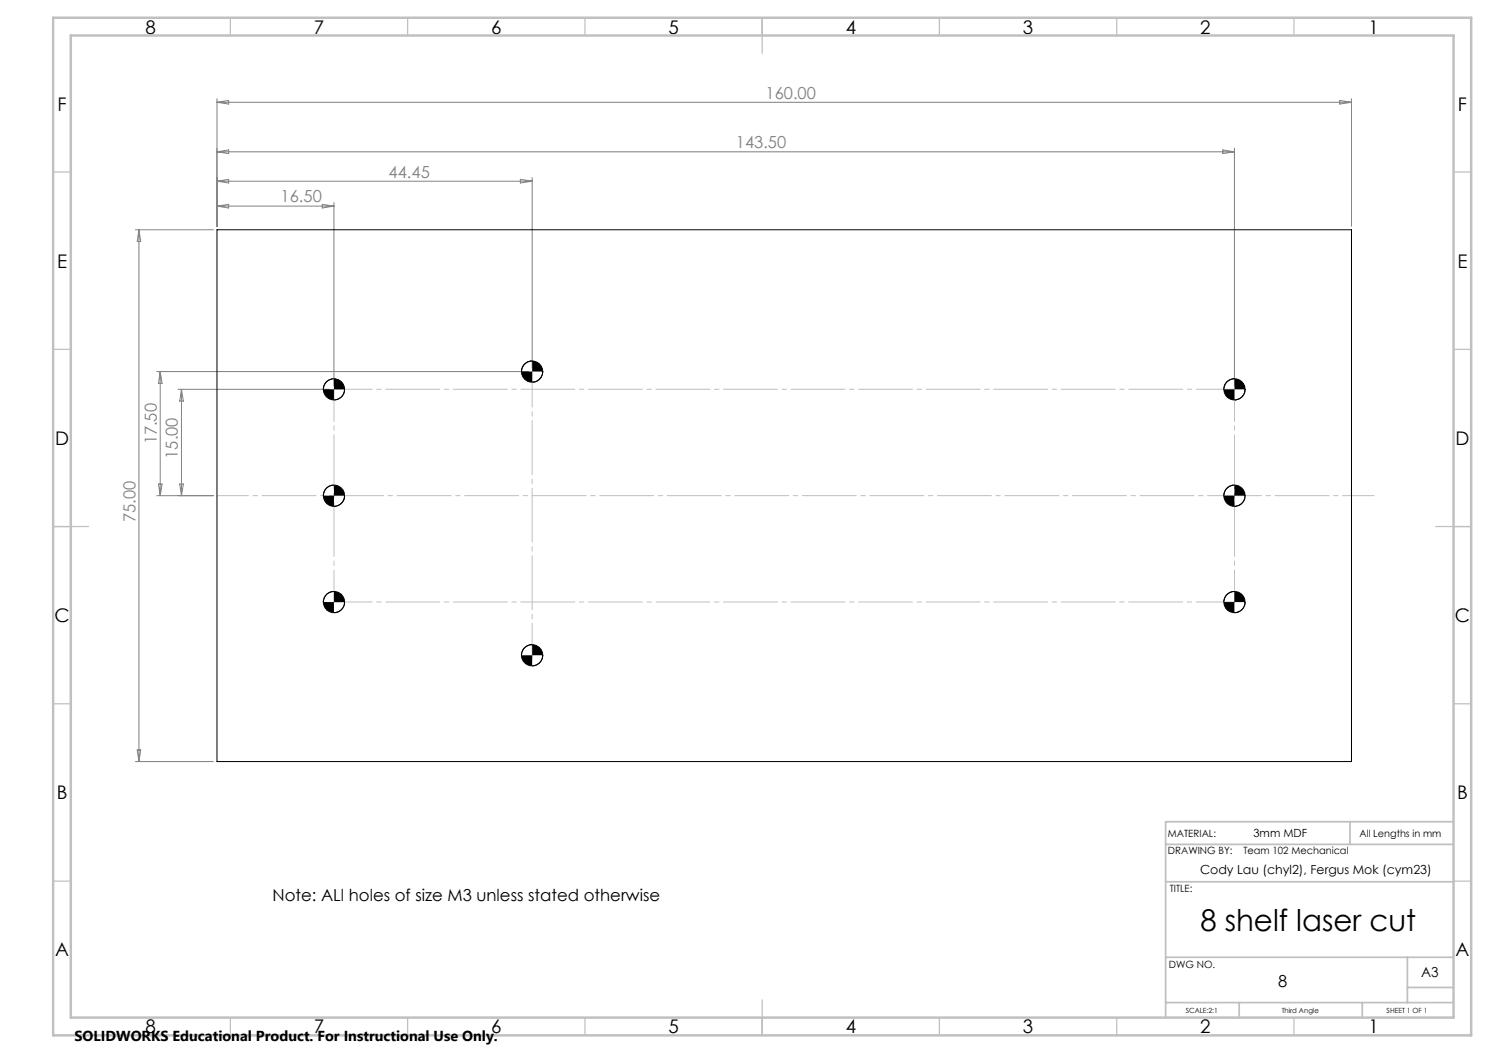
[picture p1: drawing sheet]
<svg xmlns="http://www.w3.org/2000/svg" width="420mm" height="297mm" viewBox="0 0 420 297" stroke-linecap="round" stroke-linejoin="round" font-family="sans-serif">
<g fill="none" stroke="#000" stroke-width=".28">
<path d="M61.2 64.8h320v150h-320zM94.2 106.8a3 3 0 0 0-3 3M97.2 109.8a2.95 2.95 0 0 1-3 3M150.1 101.8a3.1 3.1 0 0 0-3 3M153.1 104.8a3 3 0 0 1-3 3M348.2 106.8a3 3 0 0 0-3 3M351.2 109.8a2.95 2.95 0 0 1-3 3M94.2 136.8a3.1 3.1 0 0 0-3 3M97.2 139.8a2.95 2.95 0 0 1-3 3M348.2 136.8a3.1 3.1 0 0 0-3 3M351.2 139.8a2.95 2.95 0 0 1-3 3M94.2 166.8a3 3 0 0 0-3 3"/>
<path d="M97.2 169.8a3 3 0 0 1-3 3M348.2 166.8a3 3 0 0 0-3 3M351.2 169.8a3 3 0 0 1-3 3M150.1 181.8a3 3 0 0 0-3 3M153.1 184.8a3 3 0 0 1-3 3"/>
<circle cx="94.2" cy="109.8" r="2.99"/>
<circle cx="150.1" cy="104.8" r="3"/>
<circle cx="348.2" cy="109.8" r="2.99"/>
<circle cx="94.2" cy="139.8" r="3"/>
<circle cx="348.2" cy="139.8" r="3"/>
<circle cx="94.2" cy="169.8" r="3"/>
<circle cx="348.2" cy="169.8" r="3"/>
<circle cx="150.1" cy="184.8" r="3"/>
</g>
<g fill="none" stroke="#808080" stroke-width=".28">
<path d="M61.2 27.8v36M61.2 28.9l3.3-.6v1zM61.2 28.9h320M377.9 28.3l3.3 .6-3.3 .4zM381.2 27.8v36M61.2 58.1h33M61.2 58.1l3.3-.5v1.1zM61.2 42.8l3.3-.5v1zM61.2 51.1l3.3-.5v1zM61.2 51.1h88.9M61.2 42.8h287M90.9 57.6l3.3 .5-3.3 .6z"/>
<path d="M94.2 57.1v51.7M146.8 50.6l3.3 .5-3.3 .5zM150.1 50.1v53.7M344.9 42.3l3.3 .5-3.3 .5zM348.2 41.8v67M38.2 64.8h22M39.2 64.8v150M39.2 64.8l.5 3.3h-1zM44.2 104.8h104.9M45.2 104.8v35M45.2 104.8l.5 3.3h-1zM50.2 109.8h43"/>
<path d="M51.2 109.8v30M51.2 109.8l.5 3.3h-1zM44.2 139.8h16M44.7 136.5h1l-.5 3.3zM50.7 136.5h1l-.5 3.3zM38.2 214.8h22M38.7 211.5h1l-.5 3.3z"/>
</g>
<path d="M61.2 139.8h326.4" fill="none" stroke="#c0c0c0" stroke-width=".28" stroke-dasharray="15.2 1.3 1.3 1.3" stroke-dashoffset="6.4"/>
<path d="M94.2 109.8v60M348.2 109.8v60" fill="none" stroke="#c0c0c0" stroke-width=".28" stroke-dasharray="15.2 1.3 1.3 1.3" stroke-dashoffset="6.2"/>
<path d="M150.1 104.8v81" fill="none" stroke="#c0c0c0" stroke-width=".28" stroke-dasharray="15.2 1.3 1.3 1.3" stroke-dashoffset="5.2"/>
<path d="M94.2 109.8h254M94.2 169.8h254" fill="none" stroke="#c0c0c0" stroke-width=".28" stroke-dasharray="15.2 1.3 1.3 1.3" stroke-dashoffset="4.4"/>
<g fill="none" stroke="#c0c0c0" stroke-width=".35">
<path d="M65 5v5M115 5v5M165 5v5M215 5v10M265 5v5M315 5v5M365 5v5M15 48.5h5M410 48.5h5M15 98.5h5M410 98.5h5M15 148.5h10"/>
<path d="M405 148.5h10M15 198.5h5M410 198.5h5M15 248.5h5M410 248.5h5M65 287v5M115 287v5M165 287v5M215 282v10M265 287v5M315 287v5M365 287v5"/>
</g>
<path d="M328.8 238.2h81.2M380.8 231.8v6.4M410 231.8h-81.2v55.2M328.8 248.7h81.2M328.8 270h81.2M397 270v12.8M397 278.5h13M328.8 282.8h81.2M349.5 282.8v4.2M384.2 282.8v4.2" fill="none" stroke="#c0c0c0" stroke-width=".5"/>
<path d="M15 5h400v287h-400zM20 10h390v277h-390z" fill="none" stroke="#c0c0c0" stroke-width=".7"/>
<path d="M345.2 169.8a3.1 3.1 0 0 0 3 3v-3zM348.2 166.8v3h3a2.95 2.95 0 0 0-3-3zM345.2 109.8a3 3 0 0 0 3 3v-3zM348.2 106.8v3h3a2.95 2.95 0 0 0-3-3zM91.2 169.8a3.1 3.1 0 0 0 3 3v-3zM94.2 166.8v3h3a2.95 2.95 0 0 0-3-3zM91.2 109.8a3 3 0 0 0 3 3v-3zM94.2 106.8v3h3a2.95 2.95 0 0 0-3-3zM345.2 139.8a3 3 0 0 0 3 3v-3zM348.2 136.8v3h3a3 3 0 0 0-3-3zM91.2 139.8a3 3 0 0 0 3 3v-3zM94.2 136.8v3h3a3 3 0 0 0-3-3zM147.1 104.8a3 3 0 0 0 3 3v-3zM150.1 101.8v3h3a3.1 3.1 0 0 0-3-3zM147.1 184.8a3 3 0 0 0 3 3v-3zM150.1 181.8v3h3a3 3 0 0 0-3-3z" fill="#000"/>
<text font-size="8.5" x="338.6" y="262.5">8 shelf laser cut</text>
<g font-size="5.3">
<text x="41" y="9.5">8</text>
<text x="88.5" y="9.5">7</text>
<text x="138.5" y="9.5">6</text>
<text x="188.5" y="9.5">5</text>
<text x="238.5" y="9.5">4</text>
<text x="288.5" y="9.5">3</text>
<text x="338.5" y="9.5">2</text>
<text x="386" y="9.5">1</text>
<text x="16.2" y="31.2">F</text>
<text x="411.2" y="31.2">F</text>
<text x="16.1" y="75.5">E</text>
<text x="411.1" y="75.5">E</text>
<text x="15.5" y="125.5">D</text>
<text x="410.5" y="125.5">D</text>
<text x="15.4" y="175.5">C</text>
<text x="410.4" y="175.5">C</text>
<text x="16" y="225.5">B</text>
<text x="411" y="225.5">B</text>
<text x="15.5" y="269.7">A</text>
<text x="410.5" y="269.7">A</text>
<text x="41" y="291.5">8</text>
<text x="88.5" y="291.5">7</text>
<text x="138.5" y="291.5">6</text>
<text x="188.5" y="291.5">5</text>
<text x="238.5" y="291.5">4</text>
<text x="288.5" y="291.5">3</text>
<text x="338.5" y="291.5">2</text>
<text x="386" y="291.5">1</text>
</g>
<g font-size="4.7" fill="#808080">
<text x="215.9" y="27.8">160.00</text>
<text x="207.6" y="41.8">143.50</text>
<text x="109.6" y="50.1">44.45</text>
<text x="79.2" y="57.1">16.50</text>
<text x="44.2" y="125.4" transform="rotate(-90 44.2 125.4)">17.50</text>
<text x="50.2" y="129.4" transform="rotate(-90 50.2 129.4)">15.00</text>
<text x="38.2" y="147.3" transform="rotate(-90 38.2 147.3)">75.00</text>
</g>
<g font-size="4.7">
<text x="76.8" y="254">Note: ALl holes of size M3 unless stated otherwise</text>
<text x="360.5" y="278.4">8</text>
</g>
<text font-size="4.1" x="21" y="293.7">SOLIDWORKS Educational Product. For Instructional Use Only.</text>
<text font-size="3.9" x="400.9" y="275.5">A3</text>
<text font-size="3.5" x="338.5" y="246.5">Cody Lau (chyl2), Fergus Mok (cym23)</text>
<text font-size="3.2" x="353.6" y="236.2">3mm MDF</text>
<g font-size="2.8">
<text x="329.4" y="236.2">MATERIAL:</text>
<text x="383.5" y="236.2">All Lengths in mm</text>
<text x="329.4" y="241">DRAWING BY:</text>
<text x="350.7" y="241">Team 102 Mechanical</text>
<text x="329.9" y="251.7">TITLE:</text>
<text x="329.7" y="272.9">DWG NO.</text>
</g>
<g font-size="2">
<text x="334.5" y="285.6">SCALE:2:1</text>
<text x="361.5" y="285.6">Third Angle</text>
<text x="391.1" y="285.6">SHEET 1 OF 1</text>
</g>
</svg>
